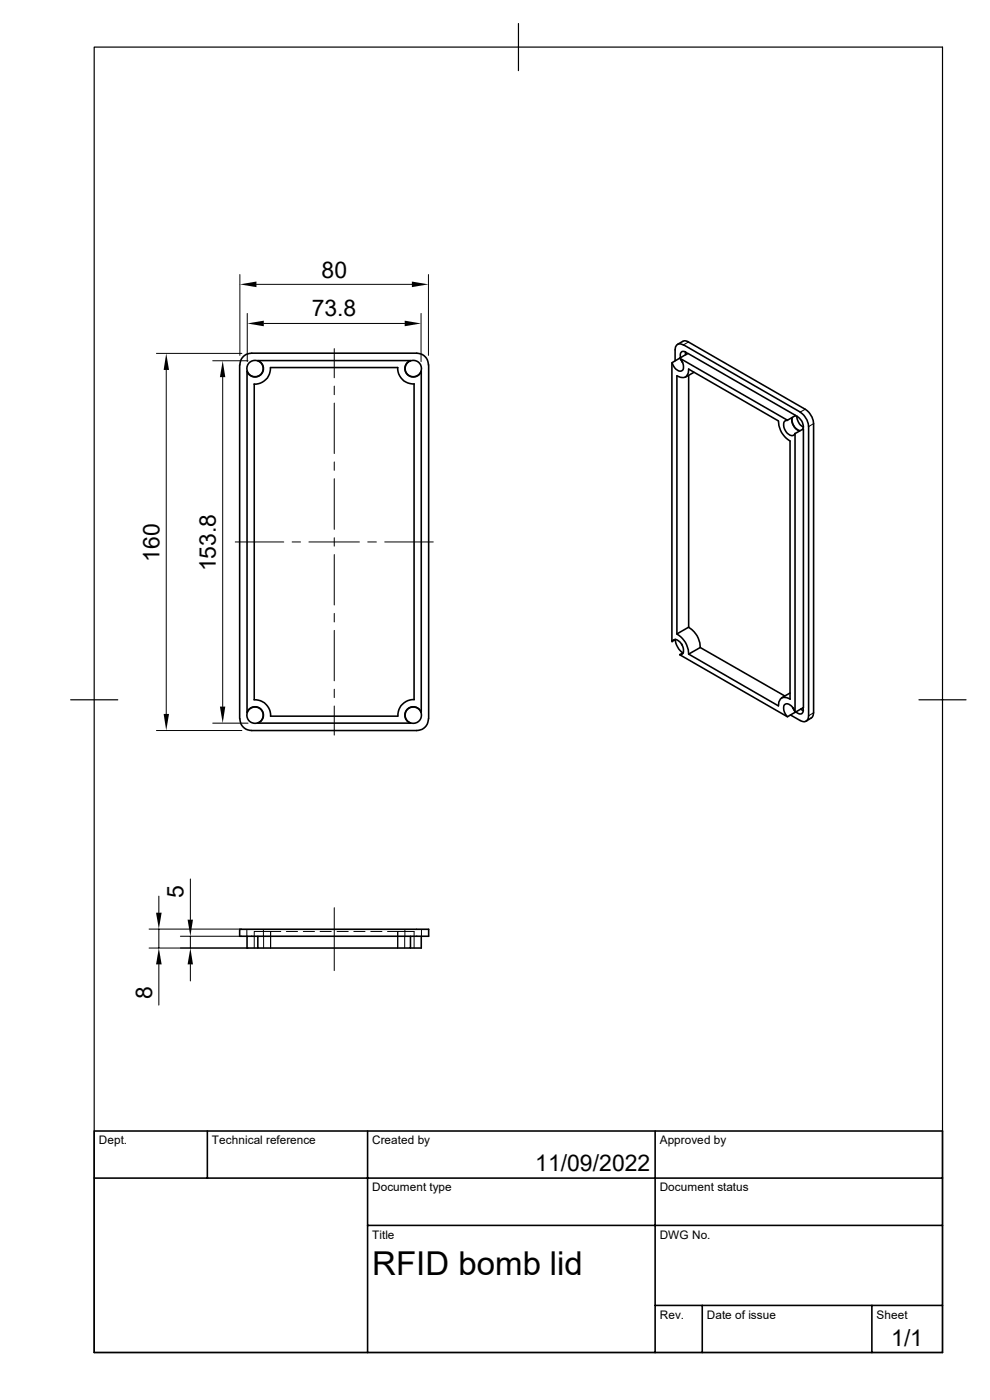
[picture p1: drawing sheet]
<svg xmlns="http://www.w3.org/2000/svg" width="210mm" height="297mm" viewBox="0 0 210 297" stroke-linecap="round" stroke-linejoin="round" font-family="sans-serif">
<g fill="none" stroke="#000" stroke-width=".21">
<path d="M50.9 58.3v17.1M90.9 58.3v17.1M33.2 75h18.1M35.3 78.5v73M45.1 76.5h7.5M52.5 66.5v10.2M54.4 60.3h33M56 68.6h29.9M70.9 74v6.1M89.3 66.5v10.2M146 72.6l-1 .6M47.2 80v69.9"/>
<path d="M70.9 81.9v1.8M70.9 85.5v10.7M70.9 98v1.8M170.8 86.8l-1 .6M172.6 89.9l-1.1 .6M49.9 115h10.3M62 115h1.8M65.5 115h10.7M70.9 101.6v10.7M70.9 114.1v1.8M70.9 117.6v10.8M78 115h1.8"/>
<path d="M81.6 115h10.3M70.9 130.1v1.9M70.9 133.7v10.7M33.2 155h18.1M45.1 153.4h7.5M70.9 146.2v1.8M70.9 149.8v6.2M172.6 151.2l-1.1 .6M31.6 197.1h19.7M33.7 190.1v3.5M33.7 197.1v4M38.3 198.6h13"/>
<path d="M40.4 186.5v8.6M40.4 198.6v2.5M52.4 197.1v1.5M55.9 197.1v4M59.6 197.6h-2.2v3.5v-3.5h-3.5v3.5M60.7 197.6h2.4M64.3 197.6h2.4M67.9 197.6h2.4M70.9 192.6v13.3M71.5 197.6h2.4M75.1 197.6h2.3M78.7 197.6h2.3"/>
<path d="M82.2 197.6h2.2v3.5v-3.5h3.4v3.5M85.9 198.6v2.5M85.9 197.1v1.5M89.4 197.1v1.5M33.7 204.6v8.6M40.4 204.6v3.5M52.6 201.1h-21"/>
</g>
<g fill="none" stroke="#000" stroke-width=".34">
<path d="M54.7 76.5h32.4a1.79 1.79 0 0 0-.7 3 1.79 1.79 0 0 0 3-.7v72.3a1.79 1.79 0 0 0-3-.6 1.79 1.79 0 0 0 .7 2.9h-32.4a1.79 1.79 0 0 0 .7-2.9 1.79 1.79 0 0 0-3 .6v-72.3a1.79 1.79 0 0 0 3 .7 1.79 1.79 0 0 0-.7-3zM90.9 77.4a2.46 2.46 0 0 0-2.5-2.5h-35a2.53 2.53 0 0 0-2.6 2.5l.1 75.1a2.46 2.46 0 0 0 2.5 2.5h35a2.46 2.46 0 0 0 2.5-2.5M90.9 77.4v75.1M143.7 73.1l1.3-.8 .8 .1 25 14.4a4.1 4.1 0 0 1 1.8 3.1v61.3l-.3 .9-1.3 .9M144.2 76a2.26 2.26 0 0 1 .6 2.5 1.34 1.34 0 0 1-1.9-.9l-.3-.7M144.2 76l-1.7 1v59.1l.8-.5M144.2 76l1.7-1 22.9 13.1-1.8 1.1zM144.4 76.3l.4 .6M144.6 76.4l.1 .4M145 73.2a1.09 1.09 0 0 0-1.3-.1 1.09 1.09 0 0 0-.5 1.1v2.3M145 73.2l24.8 14.2M145.4 74.6l.1 .7"/>
<path d="M145.9 75l-.3-.2a.74 .74 0 0 0-1-.2 .74 .74 0 0 0-.3 .9l.1 .4M146.1 78.3a1.48 1.48 0 0 1-.7 1.7 1.48 1.48 0 0 1-1.8-.3M146.1 79.6v53.5l-2.5 1.4v-54.7M146.1 78.3l19 11M147.2 79l-1.8 1M53.9 81.5v66.9M87.8 81.5v66.9M87.9 81.4a3.3 3.3 0 0 1-3.5-3.4h-27a3.4 3.4 0 0 1-3.5 3.5M165.1 89.3a5 5 0 0 0 2.5 4.3v54.7M167 89.2h-.2a1.37 1.37 0 0 0-.2 2.1 1.34 1.34 0 0 0 1.9 .9l.2-.3M168 88.6a2.5 2.5 0 0 0 1.6 2.8M168.1 88.6a2.42 2.42 0 0 0 1.6 2.8"/>
<path d="M168.7 92l1.7-1v59.1l-1.7 1zM168.7 88.2a2.36 2.36 0 0 1 1.6 2.8M169.1 88.3a2.65 2.65 0 0 0 1.3 2.3M169.8 87.5a4.1 4.1 0 0 1 1.7 3v61.3a1.09 1.09 0 0 1-.5 1.2 1.09 1.09 0 0 1-1.2-.1l-2.1-1.2M142.6 136.1a.77 .77 0 0 1 1.3-.2 2.35 2.35 0 0 1 .9 2.8l-.6 .2M143.2 135.7a4.2 4.2 0 0 0 1.7 2.8M143.6 134.5a5 5 0 0 1 2.5 4.3M144.6 136.6l.1 .3M144.9 138.5l-.7 .4 22.8 13.2 1.8-1.1M146.1 138.8l2.4-1.4 18 10.3M146.1 138.8l19 10.9M146.1 133.1a5 5 0 0 1 2.4 4.2"/>
<path d="M53.9 148.5a3.3 3.3 0 0 1 3.5 3.4h27M87.9 148.4a3.3 3.3 0 0 0-3.5 3.5M167.6 147l-1.8 1M167.6 148.3a1.48 1.48 0 0 0-1.8-.2 1.48 1.48 0 0 0-.7 1.7M168.1 150.1l.4 .6M168.3 150.2l.1 .3M168.7 151.1a1.93 1.93 0 0 0-2.1-1.7 1.93 1.93 0 0 0 .4 2.7M169.9 150.4l.5 .4M170.3 150.2a.83 .83 0 0 1-.1 1.1 .83 .83 0 0 1-1.1-.1l-.3-.2M50.8 197.1h40.1v1.5h-40.1zM52.4 198.6v2.5h2.3M54.7 198.6v2.5h32.4v-2.5"/>
<path d="M89.4 198.6v2.5h-2.3M20 239.9h179.9v47h-179.9zM44 239.9v10M78 239.9v47M139 239.9v47M20 249.9h179.9M78 260h121.9M139 276.9h60.9M149 276.9v10M185 276.9v10"/>
<circle cx="54.1" cy="78.2" r="1.74"/>
<circle cx="87.7" cy="78.2" r="1.74"/>
<circle cx="54.1" cy="151.7" r="1.74"/>
<circle cx="87.7" cy="151.7" r="1.74"/>
</g>
<circle cx="168.8" cy="151" r=".17" fill="#000"/>
<path d="M20 10h179.9v276.9h-179.9zM110 5v10M15 148.5h10M194.9 148.5h10" fill="none" stroke="#000" stroke-width=".25"/>
<path d="M50.9 60.3l3.5-.6v1.2zM87.4 59.7l3.5 .6-3.5 .6zM35.3 75l.6 3.5h-1.2zM52.5 68.6l3.5-.6v1.2zM85.9 68l3.4 .6-3.4 .6zM47.2 76.5l.6 3.5h-1.1zM34.7 151.5h1.2l-.6 3.5zM46.7 149.9h1.1l-.6 3.5zM33.1 193.6h1.2l-.6 3.5zM39.8 195.1h1.1l-.5 3.5zM33.7 201.1l.6 3.5h-1.2zM40.4 201.1l.5 3.5h-1.1z" fill="#000"/>
<text font-size="7" x="79" y="270.5">RFID bomb lid</text>
<g font-size="4.9">
<text x="68.2" y="58.9">80</text>
<text x="66.1" y="67.1">73.8</text>
<text x="33.8" y="119.2" transform="rotate(-90 33.8 119.2)">160</text>
<text x="45.8" y="121.2" transform="rotate(-90 45.8 121.2)">153.8</text>
<text x="38.9" y="190.4" transform="rotate(-90 38.9 190.4)">5</text>
<text x="32.3" y="212" transform="rotate(-90 32.3 212)">8</text>
<text x="113.5" y="248.5">11/09/2022</text>
<text x="189.1" y="285.6">1/1</text>
</g>
<g font-size="2.5">
<text x="21" y="242.7">Dept.</text>
<text x="45" y="242.7">Technical reference</text>
<text x="78.9" y="242.7">Created by</text>
<text x="140" y="242.7">Approved by</text>
<text x="79" y="252.8">Document type</text>
<text x="139.9" y="252.8">Document status</text>
<text x="79" y="262.8">Title</text>
<text x="139.9" y="262.8">DWG No.</text>
<text x="140" y="279.7">Rev.</text>
<text x="149.9" y="279.7">Date of issue</text>
<text x="186" y="279.7">Sheet</text>
</g>
</svg>
